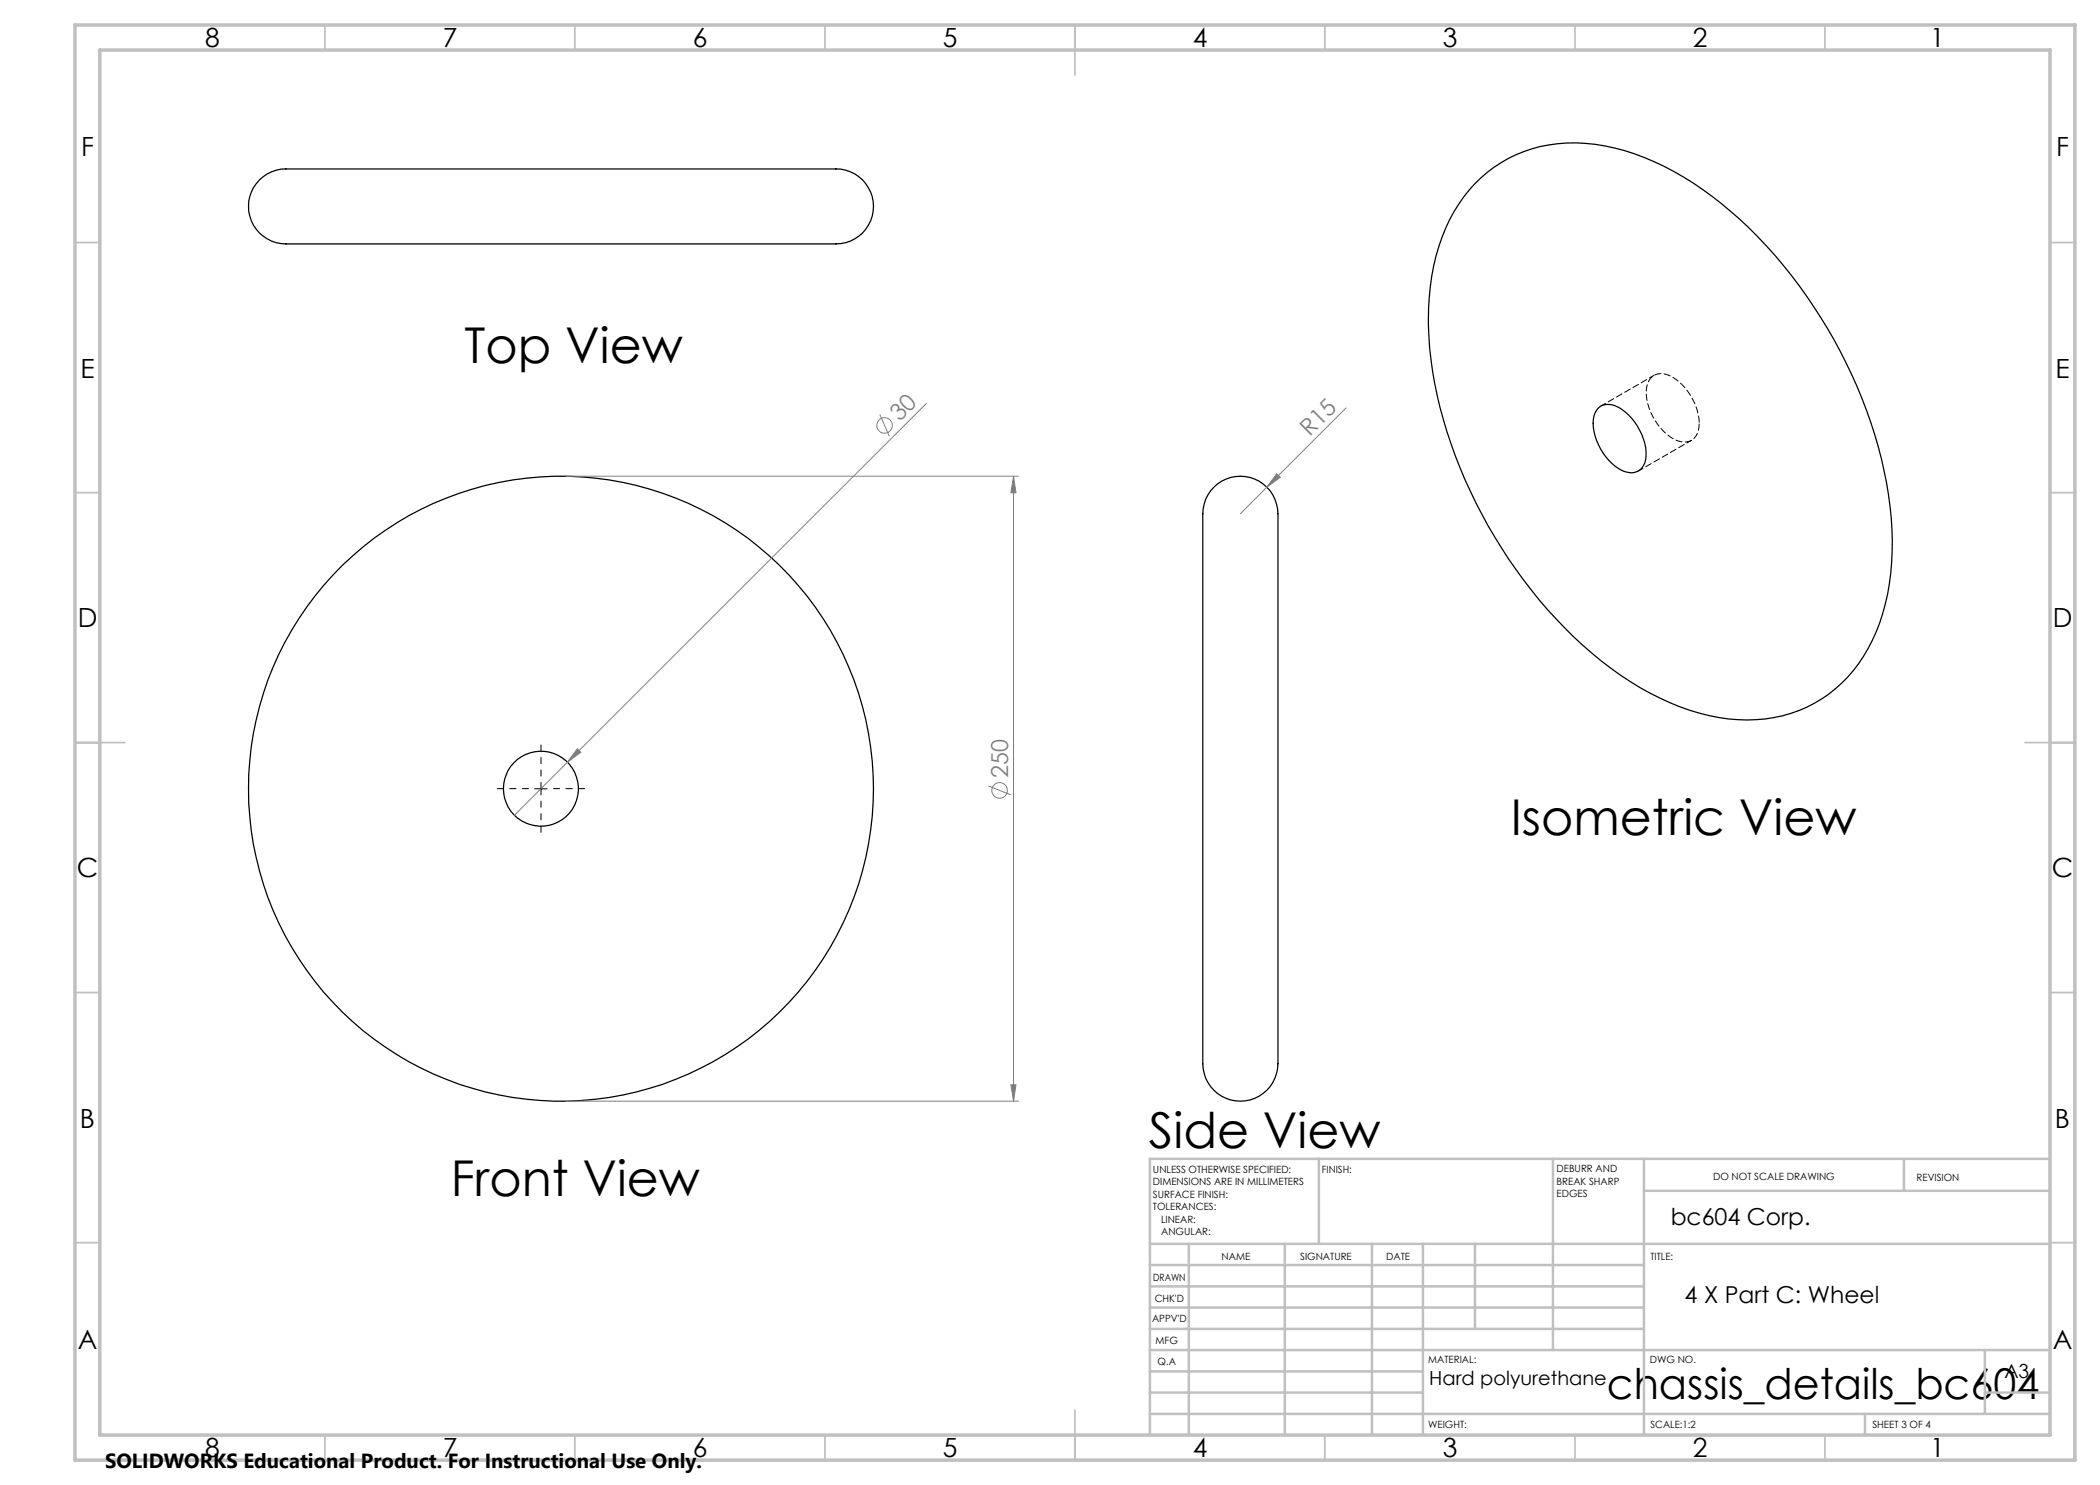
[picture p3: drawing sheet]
<svg xmlns="http://www.w3.org/2000/svg" width="420mm" height="297mm" viewBox="0 0 420 297" stroke-linecap="round" stroke-linejoin="round" font-family="sans-serif">
<g fill="none" stroke="#000" stroke-width=".25">
<path d="M51.9 36a8.3 8.3 0 0 1 6.8-2.2h106.6a13 13 0 0 1 4.8 .6 7.6 7.6 0 0 1 4.3 9 7.6 7.6 0 0 1-8.5 5.4h-107.2a10.4 10.4 0 0 1-5.3-1 7.5 7.5 0 0 1-1.5-11.8zM294.9 36.8a27.5 27.5 0 0 1 24-7.9 51.1 51.1 0 0 1 23.5 10.4 96.2 96.2 0 0 1 30 40.4 76.3 76.3 0 0 1 5.9 32.9 36.9 36.9 0 0 1-8.8 22.9 27.2 27.2 0 0 1-23.8 8.3 50.4 50.4 0 0 1-23.5-10.1 94.8 94.8 0 0 1-28.1-35.5 80.5 80.5 0 0 1-8.4-36.6 39.5 39.5 0 0 1 7-22.2zM242.8 97.4a7.6 7.6 0 0 1 8.6-1.4 7.6 7.6 0 0 1 4.2 7.6v107.8a7.6 7.6 0 0 1-4.9 8.3 7.6 7.6 0 0 1-9.1-3.2 12.6 12.6 0 0 1-1-6.5v-105.9a9.6 9.6 0 0 1 1.5-5.9zM319.7 81.6a3.7 3.7 0 0 1 4.7 .3 11.8 11.8 0 0 1 4.8 9.3 3.1 3.1 0 0 1-1.5 2.9 3.1 3.1 0 0 1-3.3 0 11.4 11.4 0 0 1-5.7-10.2 3.8 3.8 0 0 1 1-2.3z"/>
<circle cx="108.2" cy="157.7" r="7.5"/>
<circle cx="112.2" cy="157.7" r="62.5"/>
</g>
<path d="M339.8 84.6a11.2 11.2 0 0 0-6.4-9.7 2.91 2.91 0 0 0-4.1 2.5 11.1 11.1 0 0 0 6.1 10.7 3 3 0 0 0 4.4-2.7v-.8" fill="none" stroke="#000" stroke-width=".2" stroke-dasharray="1.3 .6" stroke-dashoffset="-.2"/>
<path d="M330.8 75.1l-10.6 6.1M327.7 94.2l10.6-6.1" fill="none" stroke="#000" stroke-width=".2" stroke-dasharray="1.3 .6" stroke-dashoffset=".2"/>
<g fill="none" stroke="#808080" stroke-width=".2">
<path d="M113.2 95.2h90.5M176 82.9l1.9 4.4M185.3 80.7l-82.4 82.4M202.7 95.2l.5 3.4h-1zM202.7 95.2v125M253.4 97.4l-5.3 5.4M255.3 94.8l.8 .7-2.7 1.9zM269.2 81.6l-15.8 15.8M115.5 149.8l.7 .7-2.7 1.9zM197.7 157.2l4.4 1.8M202.2 217h1l-.5 3.2zM113.2 220.2h90.5"/>
<circle cx="176.9" cy="85.1" r="1.55"/>
<circle cx="199.9" cy="158.1" r="1.55"/>
</g>
<path d="M105.7 157.7h-6.2M108.2 155.2v-6.2M110.7 157.7h6.3M108.2 160.2v6.3" fill="none" stroke="#000" stroke-width=".2" stroke-dasharray="15.2 1.3 1.3 1.3" stroke-dashoffset="14"/>
<path d="M106.9 157.8h2.5M108.2 156.5v2.5" fill="none" stroke="#000" stroke-width=".2"/>
<g fill="none" stroke="#c0c0c0" stroke-width=".35">
<path d="M65 5v5M115 5v5M165 5v5M215 5v10M265 5v5M315 5v5M365 5v5M15 48.5h5M410 48.5h5M15 98.5h5M410 98.5h5M15 148.5h10"/>
<path d="M405 148.5h10M15 198.5h5M410 198.5h5M15 248.5h5M410 248.5h5M65 287v5M115 287v5M165 287v5M215 282v10M265 287v5M315 287v5M365 287v5"/>
</g>
<g fill="none" stroke="#c0c0c0" stroke-width=".5">
<path d="M263.8 231.8v17M310.6 231.8v38.2M328.8 231.8v55.2M328.8 238.2h81.2M380.8 231.8v6.4M410 231.8h-180v55.2M230 248.8h180M230 257.3h98.8M230 253h98.8M237.8 248.8v38.2M257 248.8v38.2M274.4 248.8v38.2"/>
<path d="M284.6 248.8v38.2M295 248.8v17M230 265.8h98.8M230 261.5h98.8M230 278.5h54.6M230 274.3h54.6M230 270h180M397 278.5h13M397 270v12.8M230 282.8h180M373 282.8v4.2"/>
</g>
<path d="M15 5h400v287h-400zM20 10h390v277h-390z" fill="none" stroke="#c0c0c0" stroke-width=".7"/>
<g fill="#808080">
<path d="M255.3 94.8l.8 .7-2.7 1.9z"/>
<path d="M115.5 149.8l.7 .7-2.7 1.9z"/>
<path d="M202.7 95.2l.5 3.4h-1zM202.2 217h1l-.5 3.2z"/>
</g>
<g font-size="9.9">
<text x="92.9" y="72.7">Top View</text>
<text x="302.1" y="167.1">Isometric View</text>
<text x="229.8" y="229.6">Side View</text>
<text x="90.1" y="239.2">Front View</text>
</g>
<text font-size="8.5" x="321.4" y="279.7">chassis_details_bc604</text>
<g font-size="5.3">
<text x="41" y="9.5">8</text>
<text x="88.5" y="9.5">7</text>
<text x="138.5" y="9.5">6</text>
<text x="188.5" y="9.5">5</text>
<text x="238.5" y="9.5">4</text>
<text x="288.5" y="9.5">3</text>
<text x="338.5" y="9.5">2</text>
<text x="386" y="9.5">1</text>
<text x="16.2" y="31.2">F</text>
<text x="411.2" y="31.2">F</text>
<text x="16.1" y="75.5">E</text>
<text x="411.1" y="75.5">E</text>
<text x="15.5" y="125.5">D</text>
<text x="410.5" y="125.5">D</text>
<text x="15.4" y="175.5">C</text>
<text x="410.4" y="175.5">C</text>
<text x="16" y="225.5">B</text>
<text x="411" y="225.5">B</text>
<text x="15.5" y="269.7">A</text>
<text x="410.5" y="269.7">A</text>
<text x="41" y="291.5">8</text>
<text x="88.5" y="291.5">7</text>
<text x="138.5" y="291.5">6</text>
<text x="188.5" y="291.5">5</text>
<text x="238.5" y="291.5">4</text>
<text x="288.5" y="291.5">3</text>
<text x="338.5" y="291.5">2</text>
<text x="386" y="291.5">1</text>
</g>
<g font-size="4.7" fill="#808080">
<text x="180" y="84.5" transform="rotate(-45 180 84.5)">30</text>
<text x="261.9" y="87.5" transform="rotate(-45 261.9 87.5)">R15</text>
<text x="201.6" y="155.5" transform="rotate(-90 201.6 155.5)">250</text>
</g>
<g font-size="4.7">
<text x="334.1" y="245.1">bc604 Corp.</text>
<text x="336.9" y="260.7">4 X Part C: Wheel</text>
</g>
<text font-size="4.1" x="21" y="293.7">SOLIDWORKS Educational Product. For Instructional Use Only.</text>
<g font-size="3.9">
<text x="400.9" y="275.5">A3</text>
<text x="285.9" y="276.9">Hard polyurethane</text>
</g>
<g font-size="2">
<text x="230.6" y="234.6">UNLESS OTHERWISE SPECIFIED:</text>
<text x="230.6" y="237.1">DIMENSIONS ARE IN MILLIMETERS</text>
<text x="230.6" y="239.6">SURFACE FINISH:</text>
<text x="264.4" y="234.6">FINISH:</text>
<text x="311.3" y="234.5">DEBURR AND</text>
<text x="311.3" y="237">BREAK SHARP</text>
<text x="311.3" y="239.5">EDGES</text>
<text x="342.6" y="236">DO NOT SCALE DRAWING</text>
<text x="383.3" y="236.2">REVISION</text>
<text x="230.6" y="242.1">TOLERANCES:</text>
<text x="232.2" y="244.6">LINEAR:</text>
<text x="232.2" y="247.1">ANGULAR:</text>
<text x="244.3" y="252">NAME</text>
<text x="260" y="251.9">SIGNATURE</text>
<text x="277.2" y="251.9">DATE</text>
<text x="330.1" y="251.9">TITLE:</text>
<text x="230.6" y="256.1">DRAWN</text>
<text x="230.9" y="260.3">CHK'D</text>
<text x="230.4" y="264.4">APPV'D</text>
<text x="231.1" y="268.8">MFG</text>
<text x="231.5" y="273">Q.A</text>
<text x="285.6" y="272.5">MATERIAL:</text>
<text x="330" y="272.5">DWG NO.</text>
<text x="285.6" y="285.5">WEIGHT:</text>
<text x="330.1" y="285.6">SCALE:1:2</text>
<text x="374.5" y="285.6">SHEET 3 OF 4</text>
</g>
</svg>
